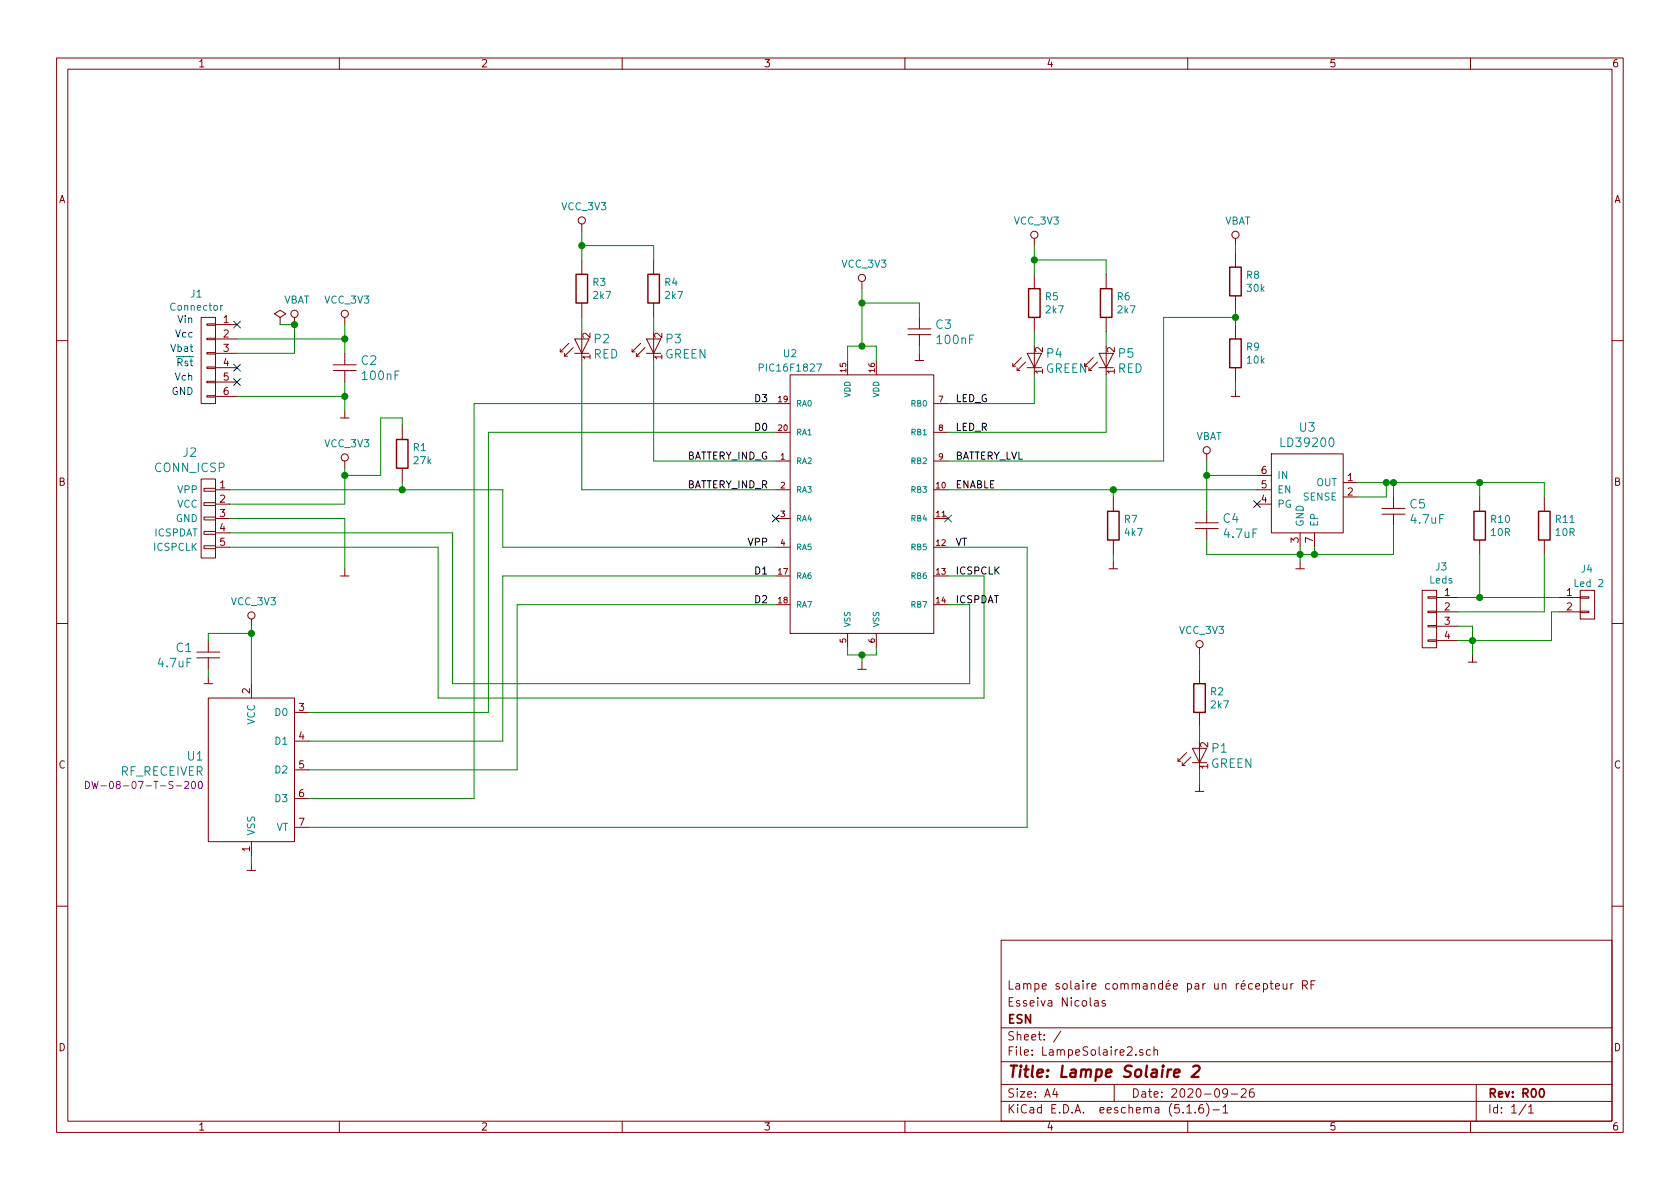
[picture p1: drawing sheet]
EESchema Schematic File Version 4
EELAYER 30 0
EELAYER END
$Descr A4 11693 8268
encoding utf-8
Sheet 1 1
Title "Lampe Solaire 2"
Date "2020-09-26"
Rev "R00"
Comp "ESN"
Comment1 "Esseiva Nicolas"
Comment2 "Lampe solaire commandée par un récepteur RF"
Comment3 ""
Comment4 ""
$EndDescr
$Comp
L 0EsseivaN_Lib:MicroMatch_6P_Female J1
U 1 1
P 1450 2500
F 0 "J1" H 1367 2965 50  0000 C CNN
F 1 "Connector" H 1367 2874 50  0000 C CNN
F 2 "EsseivaN_Lib:MicroMatch_6P_Female" H 1367 2873 50  0001 C CNN
F 3 "" H 1300 2350 50  0000 C CNN
	1    1450 2500
	1    0    0    -1  
$EndComp
$Comp
L 0EsseivaN_Lib:LED P3
U 1 1
P 4550 2400
F 0 "P3" V 4497 2478 60  0000 L CNN
F 1 "GREEN" V 4603 2478 60  0000 L CNN
F 2 "EsseivaN_Lib:D_0603_HandSoldering" H 4550 2400 60  0001 C CNN
F 3 "" H 4550 2400 60  0000 C CNN
	1    4550 2400
	0    1    1    0   
$EndComp
$Comp
L 0EsseivaN_Lib:LED P2
U 1 1
P 4050 2400
F 0 "P2" V 3997 2478 60  0000 L CNN
F 1 "RED" V 4103 2478 60  0000 L CNN
F 2 "EsseivaN_Lib:D_0603_HandSoldering" H 4050 2400 60  0001 C CNN
F 3 "" H 4050 2400 60  0000 C CNN
	1    4050 2400
	0    1    1    0   
$EndComp
$Comp
L 0EsseivaN_Lib:R R3
U 1 1
P 4050 2000
F 0 "R3" H 4120 2046 50  0000 L CNN
F 1 "2k7" H 4120 1955 50  0000 L CNN
F 2 "EsseivaN_Lib:R_0805_HandSoldering" V 3980 2000 50  0001 C CNN
F 3 "" H 4050 2000 50  0000 C CNN
	1    4050 2000
	1    0    0    -1  
$EndComp
$Comp
L 0EsseivaN_Lib:R R4
U 1 1
P 4550 2000
F 0 "R4" H 4620 2046 50  0000 L CNN
F 1 "2k7" H 4620 1955 50  0000 L CNN
F 2 "EsseivaN_Lib:R_0805_HandSoldering" V 4480 2000 50  0001 C CNN
F 3 "" H 4550 2000 50  0000 C CNN
	1    4550 2000
	1    0    0    -1  
$EndComp
$Comp
L 0EsseivaN_Lib:CAPA C3
U 1 1
P 6400 2300
F 0 "C3" V 6347 2408 60  0000 L CNN
F 1 "100nF" V 6453 2408 60  0000 L CNN
F 2 "EsseivaN_Lib:C_0805_HandSoldering" H 6400 2300 60  0001 C CNN
F 3 "" H 6400 2300 60  0000 C CNN
	1    6400 2300
	0    1    1    0   
$EndComp
Wire Wire Line
	6400 2450 6400 2400
Wire Wire Line
	5900 2500 5900 2400
Wire Wire Line
	5900 2400 6000 2400
Wire Wire Line
	6100 2400 6100 2500
Wire Wire Line
	6000 2400 6000 2100
Wire Wire Line
	6400 2100 6400 2200
Connection ~ 6000 2400
Wire Wire Line
	6000 2400 6100 2400
$Comp
L 0EsseivaN_Lib:GND #PWR0101
U 1 1
P 6400 2450
F 0 "#PWR0101" H 6400 2150 50  0001 C CNN
F 1 "GND" H 6400 2250 50  0001 C CNN
F 2 "" H 6400 2450 50  0000 C CNN
F 3 "" H 6400 2450 50  0000 C CNN
	1    6400 2450
	1    0    0    -1  
$EndComp
Wire Wire Line
	6400 2100 6000 2100
Text Notes 1350 2250 2    50   ~ 0
Vin
Text Notes 1350 2350 2    50   ~ 0
Vcc
Text Notes 1350 2450 2    50   ~ 0
Vbat
Text Notes 1350 2550 2    50   ~ 0
~Rst
Text Notes 1350 2650 2    50   ~ 0
Vch
Text Notes 1350 2750 2    50   ~ 0
GND
NoConn ~ 1650 2250
NoConn ~ 1650 2650
$Comp
L 0EsseivaN_Lib:VCC_3V3 #PWR0102
U 1 1
P 2400 2250
F 0 "#PWR0102" H 2400 2100 50  0001 C CNN
F 1 "VCC_3V3" H 2417 2423 50  0000 C CNN
F 2 "" H 2400 2250 50  0000 C CNN
F 3 "" H 2400 2250 50  0000 C CNN
	1    2400 2250
	1    0    0    -1  
$EndComp
$Comp
L 0EsseivaN_Lib:CAPA C2
U 1 1
P 2400 2550
F 0 "C2" V 2347 2658 60  0000 L CNN
F 1 "100nF" V 2453 2658 60  0000 L CNN
F 2 "EsseivaN_Lib:C_0805_HandSoldering" H 2400 2550 60  0001 C CNN
F 3 "" H 2400 2550 60  0000 C CNN
	1    2400 2550
	0    1    1    0   
$EndComp
Wire Wire Line
	2400 2350 2400 2450
$Comp
L 0EsseivaN_Lib:GND #PWR0103
U 1 1
P 2400 2850
F 0 "#PWR0103" H 2400 2550 50  0001 C CNN
F 1 "GND" H 2400 2650 50  0001 C CNN
F 2 "" H 2400 2850 50  0000 C CNN
F 3 "" H 2400 2850 50  0000 C CNN
	1    2400 2850
	1    0    0    -1  
$EndComp
Wire Wire Line
	2400 2250 2400 2350
Connection ~ 2400 2350
Wire Wire Line
	2400 2650 2400 2750
Connection ~ 2400 2750
Wire Wire Line
	2400 2750 2400 2850
Wire Wire Line
	1650 2350 2400 2350
Wire Wire Line
	1650 2750 2400 2750
$Comp
L 0EsseivaN_Lib:VBAT #PWR0104
U 1 1
P 2050 2250
F 0 "#PWR0104" H 2050 2100 50  0001 C CNN
F 1 "VBAT" H 2067 2423 50  0000 C CNN
F 2 "" H 2050 2250 50  0000 C CNN
F 3 "" H 2050 2250 50  0000 C CNN
	1    2050 2250
	1    0    0    -1  
$EndComp
Wire Wire Line
	2050 2250 2050 2450
Wire Wire Line
	2050 2450 1650 2450
NoConn ~ 1650 2550
$Comp
L 0EsseivaN_Lib:LED P5
U 1 1
P 7700 2500
F 0 "P5" V 7647 2578 60  0000 L CNN
F 1 "RED" V 7753 2578 60  0000 L CNN
F 2 "EsseivaN_Lib:D_0603_HandSoldering" H 7700 2500 60  0001 C CNN
F 3 "" H 7700 2500 60  0000 C CNN
	1    7700 2500
	0    1    1    0   
$EndComp
$Comp
L 0EsseivaN_Lib:LED P4
U 1 1
P 7200 2500
F 0 "P4" V 7147 2578 60  0000 L CNN
F 1 "GREEN" V 7253 2578 60  0000 L CNN
F 2 "EsseivaN_Lib:D_0603_HandSoldering" H 7200 2500 60  0001 C CNN
F 3 "" H 7200 2500 60  0000 C CNN
	1    7200 2500
	0    1    1    0   
$EndComp
$Comp
L 0EsseivaN_Lib:R R5
U 1 1
P 7200 2100
F 0 "R5" H 7270 2146 50  0000 L CNN
F 1 "2k7" H 7270 2055 50  0000 L CNN
F 2 "EsseivaN_Lib:R_0805_HandSoldering" V 7130 2100 50  0001 C CNN
F 3 "" H 7200 2100 50  0000 C CNN
	1    7200 2100
	1    0    0    -1  
$EndComp
$Comp
L 0EsseivaN_Lib:VBAT #PWR0105
U 1 1
P 8600 1700
F 0 "#PWR0105" H 8600 1550 50  0001 C CNN
F 1 "VBAT" H 8617 1873 50  0000 C CNN
F 2 "" H 8600 1700 50  0000 C CNN
F 3 "" H 8600 1700 50  0000 C CNN
	1    8600 1700
	1    0    0    -1  
$EndComp
$Comp
L 0EsseivaN_Lib:R R8
U 1 1
P 8600 1950
F 0 "R8" H 8670 1996 50  0000 L CNN
F 1 "30k" H 8670 1905 50  0000 L CNN
F 2 "EsseivaN_Lib:R_0805_HandSoldering" V 8530 1950 50  0001 C CNN
F 3 "" H 8600 1950 50  0000 C CNN
	1    8600 1950
	1    0    0    -1  
$EndComp
Wire Wire Line
	8600 1750 8600 1700
$Comp
L 0EsseivaN_Lib:R R9
U 1 1
P 8600 2450
F 0 "R9" H 8670 2496 50  0000 L CNN
F 1 "10k" H 8670 2405 50  0000 L CNN
F 2 "EsseivaN_Lib:R_0805_HandSoldering" V 8530 2450 50  0001 C CNN
F 3 "" H 8600 2450 50  0000 C CNN
	1    8600 2450
	1    0    0    -1  
$EndComp
$Comp
L 0EsseivaN_Lib:GND #PWR0106
U 1 1
P 8600 2700
F 0 "#PWR0106" H 8600 2400 50  0001 C CNN
F 1 "GND" H 8600 2500 50  0001 C CNN
F 2 "" H 8600 2700 50  0000 C CNN
F 3 "" H 8600 2700 50  0000 C CNN
	1    8600 2700
	1    0    0    -1  
$EndComp
Wire Wire Line
	8600 2650 8600 2700
$Comp
L 0EsseivaN_Lib:LED P1
U 1 1
P 8350 5250
F 0 "P1" V 8297 5328 60  0000 L CNN
F 1 "GREEN" V 8403 5328 60  0000 L CNN
F 2 "EsseivaN_Lib:D_0603_HandSoldering" H 8350 5250 60  0001 C CNN
F 3 "" H 8350 5250 60  0000 C CNN
	1    8350 5250
	0    1    1    0   
$EndComp
$Comp
L 0EsseivaN_Lib:R R2
U 1 1
P 8350 4850
F 0 "R2" H 8420 4896 50  0000 L CNN
F 1 "2k7" H 8420 4805 50  0000 L CNN
F 2 "EsseivaN_Lib:R_0805_HandSoldering" V 8280 4850 50  0001 C CNN
F 3 "" H 8350 4850 50  0000 C CNN
	1    8350 4850
	1    0    0    -1  
$EndComp
Wire Wire Line
	8350 5050 8350 5150
$Comp
L 0EsseivaN_Lib:R R6
U 1 1
P 7700 2100
F 0 "R6" H 7770 2146 50  0000 L CNN
F 1 "2k7" H 7770 2055 50  0000 L CNN
F 2 "EsseivaN_Lib:R_0805_HandSoldering" V 7630 2100 50  0001 C CNN
F 3 "" H 7700 2100 50  0000 C CNN
	1    7700 2100
	1    0    0    -1  
$EndComp
Wire Wire Line
	7200 2300 7200 2400
Wire Wire Line
	7700 2300 7700 2400
Wire Wire Line
	7200 2600 7200 2800
Wire Wire Line
	7200 2800 6600 2800
Wire Wire Line
	6600 3000 7700 3000
Wire Wire Line
	7700 3000 7700 2600
$Comp
L 0EsseivaN_Lib:VCC_3V3 #PWR0107
U 1 1
P 7200 1700
F 0 "#PWR0107" H 7200 1550 50  0001 C CNN
F 1 "VCC_3V3" H 7217 1873 50  0000 C CNN
F 2 "" H 7200 1700 50  0000 C CNN
F 3 "" H 7200 1700 50  0000 C CNN
	1    7200 1700
	1    0    0    -1  
$EndComp
Wire Wire Line
	7200 1800 7200 1900
Wire Wire Line
	7200 1800 7700 1800
Wire Wire Line
	7700 1800 7700 1900
Connection ~ 7200 1800
Wire Wire Line
	7200 1700 7200 1800
Wire Wire Line
	8600 2150 8600 2200
Wire Wire Line
	8600 2200 8100 2200
Wire Wire Line
	8100 2200 8100 3200
Wire Wire Line
	8100 3200 6600 3200
Connection ~ 8600 2200
Wire Wire Line
	8600 2200 8600 2250
Wire Wire Line
	9700 3450 9700 3350
Wire Wire Line
	9700 3350 9650 3350
Wire Wire Line
	8400 3300 8750 3300
Wire Wire Line
	9700 3650 9700 3850
Wire Wire Line
	9700 3850 9150 3850
Wire Wire Line
	8400 3850 8400 3750
Wire Wire Line
	9050 3800 9050 3850
Connection ~ 9050 3850
Wire Wire Line
	9050 3850 8400 3850
Wire Wire Line
	9050 3850 9050 3900
Wire Wire Line
	9150 3800 9150 3850
Connection ~ 9150 3850
Wire Wire Line
	9150 3850 9050 3850
$Comp
L 0EsseivaN_Lib:GND #PWR0108
U 1 1
P 9050 3900
F 0 "#PWR0108" H 9050 3600 50  0001 C CNN
F 1 "GND" H 9050 3700 50  0001 C CNN
F 2 "" H 9050 3900 50  0000 C CNN
F 3 "" H 9050 3900 50  0000 C CNN
	1    9050 3900
	1    0    0    -1  
$EndComp
Wire Wire Line
	4050 2200 4050 2300
Wire Wire Line
	4550 2200 4550 2300
$Comp
L 0EsseivaN_Lib:VCC_3V3 #PWR0109
U 1 1
P 4050 1600
F 0 "#PWR0109" H 4050 1450 50  0001 C CNN
F 1 "VCC_3V3" H 4067 1773 50  0000 C CNN
F 2 "" H 4050 1600 50  0000 C CNN
F 3 "" H 4050 1600 50  0000 C CNN
	1    4050 1600
	1    0    0    -1  
$EndComp
Wire Wire Line
	4050 1600 4050 1700
Wire Wire Line
	4550 1800 4550 1700
Wire Wire Line
	4550 1700 4050 1700
Connection ~ 4050 1700
Wire Wire Line
	4050 1700 4050 1800
$Comp
L 0EsseivaN_Lib:PIC16F1827_20 U2
U 1 1
P 6000 3500
F 0 "U2" H 5500 4550 50  0000 C CNN
F 1 "PIC16F1827" H 5500 4450 50  0000 C CNN
F 2 "EsseivaN_Lib:SSOP-20_5.3x7.2mm_Pitch0.65mm" H 4950 4250 50  0001 L BNN
F 3 "Good" H 4950 4150 50  0001 L BNN
	1    6000 3500
	1    0    0    -1  
$EndComp
$Comp
L 0EsseivaN_Lib:GND #PWR0110
U 1 1
P 6000 4600
F 0 "#PWR0110" H 6000 4300 50  0001 C CNN
F 1 "GND" H 6000 4400 50  0001 C CNN
F 2 "" H 6000 4600 50  0000 C CNN
F 3 "" H 6000 4600 50  0000 C CNN
	1    6000 4600
	1    0    0    -1  
$EndComp
Wire Wire Line
	5900 4500 5900 4550
Wire Wire Line
	5900 4550 6000 4550
Wire Wire Line
	6100 4550 6100 4500
Connection ~ 6000 4550
Wire Wire Line
	6000 4550 6100 4550
Wire Wire Line
	6000 4600 6000 4550
$Comp
L 0EsseivaN_Lib:RF_RECEIVER U1
U 1 1
P 1750 5350
F 0 "U1" H 1422 5448 60  0000 R CNN
F 1 "RF_RECEIVER" H 1422 5342 60  0000 R CNN
F 2 "EsseivaN_Lib:RF_RECEIVER" H 1750 5350 60  0001 C CNN
F 3 "" H 1750 5350 60  0001 C CNN
F 4 "DW-08-07-T-S-200" H 1422 5244 50  0000 R CNN "Item"
	1    1750 5350
	1    0    0    -1  
$EndComp
Wire Wire Line
	7150 3800 6600 3800
Wire Wire Line
	4550 2500 4550 3200
Wire Wire Line
	4050 3400 4050 2500
NoConn ~ 5400 3600
$Comp
L 0EsseivaN_Lib:CONN_ICSP J2
U 1 1
P 1300 3750
F 0 "J2" H 1322 4362 60  0000 C CNN
F 1 "CONN_ICSP" H 1322 4256 60  0000 C CNN
F 2 "EsseivaN_Lib:Pin_Header_Straight_1x05_Pitch2.54mm" H 1300 3900 60  0001 C CNN
F 3 "" H 1300 3900 60  0000 C CNN
	1    1300 3750
	1    0    0    -1  
$EndComp
Wire Wire Line
	5400 2800 3300 2800
Wire Wire Line
	3400 3000 5400 3000
Wire Wire Line
	3500 4000 5400 4000
Wire Wire Line
	3600 4200 5400 4200
Text Label 5350 2800 2    50   ~ 0
D3
Text Label 5350 3000 2    50   ~ 0
D0
Text Label 5350 3200 2    50   ~ 0
BATTERY_IND_G
Text Label 5350 3400 2    50   ~ 0
BATTERY_IND_R
Text Label 5350 3800 2    50   ~ 0
VPP
Text Label 5350 4000 2    50   ~ 0
D1
Text Label 5350 4200 2    50   ~ 0
D2
Text Label 6650 4200 0    50   ~ 0
ICSPDAT
Text Label 6650 4000 0    50   ~ 0
ICSPCLK
Text Label 6650 3800 0    50   ~ 0
VT
Text Label 6650 3400 0    50   ~ 0
ENABLE
Text Label 6650 3200 0    50   ~ 0
BATTERY_LVL
Text Label 6650 3000 0    50   ~ 0
LED_R
Text Label 6650 2800 0    50   ~ 0
LED_G
Wire Wire Line
	6600 3400 7750 3400
Wire Wire Line
	8400 3300 8400 3550
NoConn ~ 8750 3500
Wire Wire Line
	9450 3450 9650 3450
Wire Wire Line
	9650 3450 9650 3350
Connection ~ 9650 3350
Wire Wire Line
	9650 3350 9450 3350
Wire Wire Line
	7750 3450 7750 3400
Connection ~ 7750 3400
Wire Wire Line
	7750 3400 8750 3400
$Comp
L 0EsseivaN_Lib:GND #PWR0111
U 1 1
P 7750 3900
F 0 "#PWR0111" H 7750 3600 50  0001 C CNN
F 1 "GND" H 7750 3700 50  0001 C CNN
F 2 "" H 7750 3900 50  0000 C CNN
F 3 "" H 7750 3900 50  0000 C CNN
	1    7750 3900
	1    0    0    -1  
$EndComp
Wire Wire Line
	7750 3900 7750 3850
$Comp
L 0EsseivaN_Lib:LD39200 U3
U 1 1
P 9100 3400
F 0 "U3" H 9100 3837 60  0000 C CNN
F 1 "LD39200" H 9100 3731 60  0000 C CNN
F 2 "EsseivaN_Lib:DFN-6-1EP_3x3mm_Pitch0.95mm" H 10250 3150 60  0001 C CNN
F 3 "" H 10250 3150 60  0001 C CNN
	1    9100 3400
	1    0    0    -1  
$EndComp
$Comp
L 0EsseivaN_Lib:CAPA C5
U 1 1
P 9700 3550
F 0 "C5" V 9647 3658 60  0000 L CNN
F 1 "4.7uF" V 9753 3658 60  0000 L CNN
F 2 "EsseivaN_Lib:C_0805_HandSoldering" H 9700 3550 60  0001 C CNN
F 3 "" H 9700 3550 60  0000 C CNN
	1    9700 3550
	0    1    1    0   
$EndComp
$Comp
L 0EsseivaN_Lib:CAPA C4
U 1 1
P 8400 3650
F 0 "C4" V 8347 3758 60  0000 L CNN
F 1 "4.7uF" V 8453 3758 60  0000 L CNN
F 2 "EsseivaN_Lib:C_0805_HandSoldering" H 8400 3650 60  0001 C CNN
F 3 "" H 8400 3650 60  0000 C CNN
	1    8400 3650
	0    1    1    0   
$EndComp
$Comp
L 0EsseivaN_Lib:R R7
U 1 1
P 7750 3650
F 0 "R7" H 7820 3696 50  0000 L CNN
F 1 "4k7" H 7820 3605 50  0000 L CNN
F 2 "EsseivaN_Lib:R_0805_HandSoldering" V 7680 3650 50  0001 C CNN
F 3 "" H 7750 3650 50  0000 C CNN
	1    7750 3650
	1    0    0    -1  
$EndComp
$Comp
L 0EsseivaN_Lib:GND #PWR0112
U 1 1
P 8350 5450
F 0 "#PWR0112" H 8350 5150 50  0001 C CNN
F 1 "GND" H 8350 5250 50  0001 C CNN
F 2 "" H 8350 5450 50  0000 C CNN
F 3 "" H 8350 5450 50  0000 C CNN
	1    8350 5450
	1    0    0    -1  
$EndComp
$Comp
L 0EsseivaN_Lib:VCC_3V3 #PWR0113
U 1 1
P 8350 4550
F 0 "#PWR0113" H 8350 4400 50  0001 C CNN
F 1 "VCC_3V3" H 8367 4723 50  0000 C CNN
F 2 "" H 8350 4550 50  0000 C CNN
F 3 "" H 8350 4550 50  0000 C CNN
	1    8350 4550
	1    0    0    -1  
$EndComp
Wire Wire Line
	8350 4550 8350 4650
Wire Wire Line
	8350 5350 8350 5450
Wire Wire Line
	1600 3600 2400 3600
Wire Wire Line
	2400 3600 2400 3950
$Comp
L 0EsseivaN_Lib:GND #PWR0114
U 1 1
P 2400 3950
F 0 "#PWR0114" H 2400 3650 50  0001 C CNN
F 1 "GND" H 2400 3750 50  0001 C CNN
F 2 "" H 2400 3950 50  0000 C CNN
F 3 "" H 2400 3950 50  0000 C CNN
	1    2400 3950
	1    0    0    -1  
$EndComp
Wire Wire Line
	1600 3500 2400 3500
$Comp
L 0EsseivaN_Lib:VCC_3V3 #PWR0115
U 1 1
P 2400 3250
F 0 "#PWR0115" H 2400 3100 50  0001 C CNN
F 1 "VCC_3V3" H 2417 3423 50  0000 C CNN
F 2 "" H 2400 3250 50  0000 C CNN
F 3 "" H 2400 3250 50  0000 C CNN
	1    2400 3250
	1    0    0    -1  
$EndComp
Wire Wire Line
	2400 3250 2400 3300
Wire Wire Line
	1600 3400 2800 3400
Wire Wire Line
	3500 3400 3500 3800
Wire Wire Line
	3500 3800 5400 3800
Wire Wire Line
	2150 5150 3500 5150
Wire Wire Line
	2150 5350 3600 5350
Wire Wire Line
	2150 5550 3300 5550
Wire Wire Line
	2150 5750 7150 5750
$Comp
L 0EsseivaN_Lib:VCC_3V3 #PWR0116
U 1 1
P 1750 4350
F 0 "#PWR0116" H 1750 4200 50  0001 C CNN
F 1 "VCC_3V3" H 1767 4523 50  0000 C CNN
F 2 "" H 1750 4350 50  0000 C CNN
F 3 "" H 1750 4350 50  0000 C CNN
	1    1750 4350
	1    0    0    -1  
$EndComp
Wire Wire Line
	2150 4950 3400 4950
Wire Wire Line
	3400 3000 3400 4950
Wire Wire Line
	3500 4000 3500 5150
Wire Wire Line
	3600 4200 3600 5350
Wire Wire Line
	3300 5550 3300 2800
Wire Wire Line
	7150 3800 7150 5750
$Comp
L 0EsseivaN_Lib:GND #PWR0117
U 1 1
P 1750 6000
F 0 "#PWR0117" H 1750 5700 50  0001 C CNN
F 1 "GND" H 1750 5800 50  0001 C CNN
F 2 "" H 1750 6000 50  0000 C CNN
F 3 "" H 1750 6000 50  0000 C CNN
	1    1750 6000
	1    0    0    -1  
$EndComp
Wire Wire Line
	1750 6000 1750 5950
$Comp
L 0EsseivaN_Lib:CAPA C1
U 1 1
P 1450 4550
F 0 "C1" V 1397 4443 60  0000 R CNN
F 1 "4.7uF" V 1503 4443 60  0000 R CNN
F 2 "EsseivaN_Lib:C_0805_HandSoldering" H 1450 4550 60  0001 C CNN
F 3 "" H 1450 4550 60  0000 C CNN
	1    1450 4550
	0    1    1    0   
$EndComp
$Comp
L 0EsseivaN_Lib:GND #PWR0118
U 1 1
P 1450 4700
F 0 "#PWR0118" H 1450 4400 50  0001 C CNN
F 1 "GND" H 1450 4500 50  0001 C CNN
F 2 "" H 1450 4700 50  0000 C CNN
F 3 "" H 1450 4700 50  0000 C CNN
	1    1450 4700
	1    0    0    -1  
$EndComp
Wire Wire Line
	1450 4700 1450 4650
Wire Wire Line
	1450 4450 1450 4400
Wire Wire Line
	1450 4400 1750 4400
Wire Wire Line
	1750 4400 1750 4350
Wire Wire Line
	1750 4400 1750 4750
Connection ~ 1750 4400
Wire Wire Line
	1600 3700 3150 3700
Wire Wire Line
	3150 3700 3150 4750
Wire Wire Line
	3150 4750 6750 4750
Wire Wire Line
	6750 4750 6750 4200
Wire Wire Line
	6750 4200 6600 4200
Wire Wire Line
	6600 4000 6850 4000
Wire Wire Line
	6850 4000 6850 4850
Wire Wire Line
	6850 4850 3050 4850
Wire Wire Line
	3050 4850 3050 3800
Wire Wire Line
	3050 3800 1600 3800
$Comp
L 0EsseivaN_Lib:R R1
U 1 1
P 2800 3150
F 0 "R1" H 2870 3196 50  0000 L CNN
F 1 "27k" H 2870 3105 50  0000 L CNN
F 2 "EsseivaN_Lib:R_0805_HandSoldering" V 2730 3150 50  0001 C CNN
F 3 "" H 2800 3150 50  0000 C CNN
	1    2800 3150
	1    0    0    -1  
$EndComp
Connection ~ 2800 3400
Wire Wire Line
	2800 3400 3500 3400
Wire Wire Line
	2800 3350 2800 3400
Wire Wire Line
	2400 3300 2650 3300
Wire Wire Line
	2650 3300 2650 2900
Wire Wire Line
	2650 2900 2800 2900
Wire Wire Line
	2800 2900 2800 2950
Connection ~ 2400 3300
Wire Wire Line
	2400 3300 2400 3500
$Comp
L 0EsseivaN_Lib:VCC_3V3 #PWR0119
U 1 1
P 6000 2000
F 0 "#PWR0119" H 6000 1850 50  0001 C CNN
F 1 "VCC_3V3" H 6017 2173 50  0000 C CNN
F 2 "" H 6000 2000 50  0000 C CNN
F 3 "" H 6000 2000 50  0000 C CNN
	1    6000 2000
	1    0    0    -1  
$EndComp
Wire Wire Line
	6000 2000 6000 2100
Connection ~ 6000 2100
$Comp
L 0EsseivaN_Lib:VBAT #PWR0120
U 1 1
P 8400 3200
F 0 "#PWR0120" H 8400 3050 50  0001 C CNN
F 1 "VBAT" H 8417 3373 50  0000 C CNN
F 2 "" H 8400 3200 50  0000 C CNN
F 3 "" H 8400 3200 50  0000 C CNN
	1    8400 3200
	1    0    0    -1  
$EndComp
Wire Wire Line
	8400 3200 8400 3300
Connection ~ 8400 3300
$Comp
L 0EsseivaN_Lib:R R10
U 1 1
P 10300 3650
F 0 "R10" H 10370 3696 50  0000 L CNN
F 1 "10R" H 10370 3605 50  0000 L CNN
F 2 "EsseivaN_Lib:R_0805_HandSoldering" V 10230 3650 50  0001 C CNN
F 3 "" H 10300 3650 50  0000 C CNN
	1    10300 3650
	1    0    0    -1  
$EndComp
$Comp
L 0EsseivaN_Lib:R R11
U 1 1
P 10750 3650
F 0 "R11" H 10820 3696 50  0000 L CNN
F 1 "10R" H 10820 3605 50  0000 L CNN
F 2 "EsseivaN_Lib:R_0805_HandSoldering" V 10680 3650 50  0001 C CNN
F 3 "" H 10750 3650 50  0000 C CNN
	1    10750 3650
	1    0    0    -1  
$EndComp
$Comp
L 0EsseivaN_Lib:GND #PWR0121
U 1 1
P 10250 4550
F 0 "#PWR0121" H 10250 4250 50  0001 C CNN
F 1 "GND" H 10250 4350 50  0001 C CNN
F 2 "" H 10250 4550 50  0000 C CNN
F 3 "" H 10250 4550 50  0000 C CNN
	1    10250 4550
	1    0    0    -1  
$EndComp
Wire Wire Line
	9700 3350 10300 3350
Connection ~ 9700 3350
Connection ~ 10300 3350
Wire Wire Line
	10300 3350 10750 3350
Wire Wire Line
	10300 3350 10300 3450
Wire Wire Line
	10750 3350 10750 3450
NoConn ~ 6600 3600
$Comp
L 0EsseivaN_Lib:PWR_FLAG-power #FLG0101
U 1 1
P 1950 2250
F 0 "#FLG0101" H 1950 2325 50  0001 C CNN
F 1 "PWR_FLAG-power" H 1950 2400 50  0001 C CNN
F 2 "" H 1950 2250 50  0001 C CNN
F 3 "" H 1950 2250 50  0001 C CNN
	1    1950 2250
	1    0    0    -1  
$EndComp
Wire Wire Line
	1950 2250 2050 2250
Connection ~ 2050 2250
Wire Wire Line
	4550 3200 5400 3200
Wire Wire Line
	4050 3400 5400 3400
$Comp
L 0EsseivaN_Lib:MicroMatch_4P_Female J3
U 1 1
P 9950 4300
F 0 "J3" H 10033 4665 50  0000 C CNN
F 1 "Leds" H 10033 4574 50  0000 C CNN
F 2 "EsseivaN_Lib:MicroMatch_4P_Female" H 9950 4100 50  0001 C CNN
F 3 "" H 10100 4050 50  0000 C CNN
	1    9950 4300
	1    0    0    -1  
$EndComp
Wire Wire Line
	10150 4150 10300 4150
Wire Wire Line
	10300 3850 10300 4150
Wire Wire Line
	10150 4250 10750 4250
Wire Wire Line
	10750 3850 10750 4250
Wire Wire Line
	10250 4550 10250 4450
Wire Wire Line
	10250 4350 10150 4350
Wire Wire Line
	10150 4450 10250 4450
Connection ~ 10250 4450
Wire Wire Line
	10250 4450 10250 4350
$Comp
L 0EsseivaN_Lib:CONN_01X02 J4
U 1 1
P 11050 4200
F 0 "J4" H 11000 4450 50  0000 L CNN
F 1 "Led 2" H 10950 4350 50  0000 L CNN
F 2 "EsseivaN_Lib:WireConn_02" H 11050 4200 50  0001 C CNN
F 3 "" H 11050 4200 50  0000 C CNN
	1    11050 4200
	1    0    0    -1  
$EndComp
Connection ~ 10300 4150
Wire Wire Line
	10300 4150 10850 4150
Wire Wire Line
	10850 4250 10800 4250
Wire Wire Line
	10800 4250 10800 4450
Wire Wire Line
	10800 4450 10250 4450
$EndSCHEMATC
